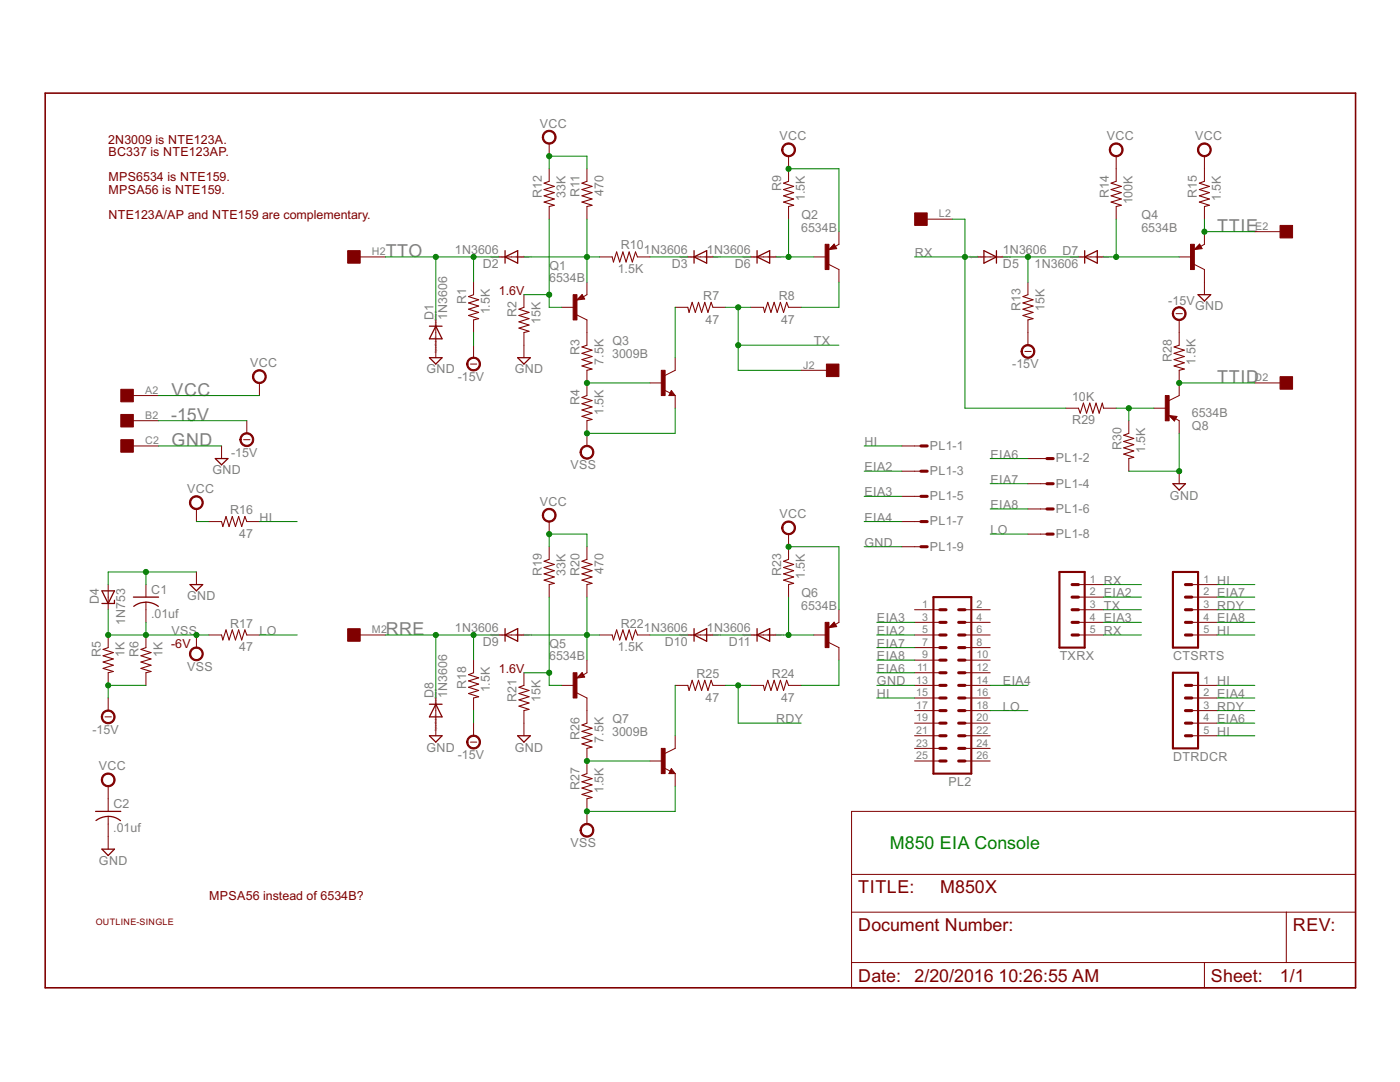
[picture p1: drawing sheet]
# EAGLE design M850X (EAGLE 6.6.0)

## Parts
C1  .01uf  C-US050-025X075  [C050-025X075]
C2  .01uf  C-US050-025X075  [C050-025X075]
CTSRTS  MA05-1  [MA05-1]
D1  1N3606  1N4148DO35-10  [DO35-10]
D2  1N3606  1N4148DO35-10  [DO35-10]
D3  1N3606  1N4148DO35-10  [DO35-10]
D4  1N753  ZENER-DIODEDO35Z10  [DO35Z10]
D5  1N3606  1N4148DO35-10  [DO35-10]
D6  1N3606  1N4148DO35-10  [DO35-10]
D7  1N3606  1N4148DO35-10  [DO35-10]
D8  1N3606  1N4148DO35-10  [DO35-10]
D9  1N3606  1N4148DO35-10  [DO35-10]
D10  1N3606  1N4148DO35-10  [DO35-10]
D11  1N3606  1N4148DO35-10  [DO35-10]
DTRDCR  MA05-1  [MA05-1]
EDGE  EDGE-1  [EDGE-CON1]
PL1  10HS  [10H]
PL2  26H  [26H]
Q1  6534B  -PNP-TO92/  [TO92/]
Q2  6534B  -PNP-TO92/  [TO92/]
Q3  3009B  -NPN-TO18-  [TO18-]
Q4  6534B  -PNP-TO92/  [TO92/]
Q5  6534B  -PNP-TO92/  [TO92/]
Q6  6534B  -PNP-TO92/  [TO92/]
Q7  3009B  -NPN-TO18-  [TO18-]
Q8  6534B  -PNP-TO92/  [TO92/]
R1  1.5K  R-US_0207/10  [0207/10]
R2  15K  R-US_0207/10  [0207/10]
R3  7.5K  R-US_0207/10  [0207/10]
R4  1.5K  R-US_0207/10  [0207/10]
R5  1K  R-US_0207/10  [0207/10]
R6  1K  R-US_0207/10  [0207/10]
R7  47  R-US_0207/10  [0207/10]
R8  47  R-US_0207/10  [0207/10]
R9  1.5K  R-US_0207/10  [0207/10]
R10  1.5K  R-US_0207/10  [0207/10]
R11  470  R-US_0207/10  [0207/10]
R12  33K  R-US_0207/10  [0207/10]
R13  15K  R-US_0207/10  [0207/10]
R14  100K  R-US_0207/10  [0207/10]
R15  1.5K  R-US_0207/10  [0207/10]
R16  47  R-US_0207/10  [0207/10]
R17  47  R-US_0207/10  [0207/10]
R18  1.5K  R-US_0207/10  [0207/10]
R19  33K  R-US_0207/10  [0207/10]
R20  470  R-US_0207/10  [0207/10]
R21  15K  R-US_0207/10  [0207/10]
R22  1.5K  R-US_0207/10  [0207/10]
R23  1.5K  R-US_0207/10  [0207/10]
R24  47  R-US_0207/10  [0207/10]
R25  47  R-US_0207/10  [0207/10]
R26  7.5K  R-US_0207/10  [0207/10]
R27  1.5K  R-US_0207/10  [0207/10]
R28  1.5K  R-US_0207/10  [0207/10]
R29  10K  R-US_0207/10  [0207/10]
R30  1.5K  R-US_0207/10  [0207/10]
TXRX  MA05-1  [MA05-1]
U$1  OUTLINE-SINGLE  [SINGLE]

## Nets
-15V: EDGE.B2 R1.2 R5.2 R6.2 R13.2 R18.2 R28.1
EIA2: PL1.3 PL2.5 TXRX.2
EIA3: PL1.5 PL2.3 TXRX.4
EIA4: DTRDCR.2 PL1.7 PL2.14
EIA6: DTRDCR.4 PL1.2 PL2.11
EIA7: CTSRTS.2 PL1.4 PL2.7
EIA8: CTSRTS.4 PL1.6 PL2.9
GND: C1.1 C2.2 D1.A D4.A D8.A EDGE.C2 PL1.9 PL2.13 Q4.3(C) Q8.1(E) R2.2 R21.2 R30.2
HI: CTSRTS.1 CTSRTS.5 DTRDCR.1 DTRDCR.5 PL1.1 PL2.15 R16.1
LO: PL1.8 PL2.18 R17.1
N$1: Q2.3(C) R8.1
N$2: D7.A Q4.2(B) R14.2
N$3: D9.A Q5.1(E) R20.2 R22.2
N$4: Q1.3(C) R3.1
N$5: Q5.2(B) R19.2 R21.1
N$6: D10.A D11.C
N$8: Q3.3(C) R7.2
N$9: D5.C D7.C R13.1
N$10: D2.A Q1.1(E) R10.2 R11.2
N$11: D6.A Q2.2(B) R9.2
N$12: Q1.2(B) R2.1 R12.2
N$13: D3.A D6.C
N$14: D3.C R10.1
N$15: Q3.2(B) R3.2 R4.1
N$16: Q8.2(B) R29.2 R30.1
N$17: D10.C R22.1
N$18: D11.A Q6.2(B) R23.2
N$19: Q6.3(C) R24.1
N$20: Q7.3(C) R25.2
N$21: Q5.3(C) R26.1
N$22: Q7.2(B) R26.2 R27.1
RDY: CTSRTS.3 DTRDCR.3 R24.2 R25.1
RRE: D8.C D9.C EDGE.M2 R18.1
RX: D5.A EDGE.L2 R29.1 TXRX.1 TXRX.5
TTID: EDGE.D2 Q8.3(C) R28.2
TTIE: EDGE.E2 Q4.1(E) R15.2
TTO: D1.C D2.C EDGE.H2 R1.1
TX: EDGE.J2 R7.1 R8.2 TXRX.3
VCC: C2.1 EDGE.A2 Q2.1(E) Q6.1(E) R9.1 R11.1 R12.1 R14.1 R15.1 R16.2 R19.1 R20.1 R23.1
VSS: C1.2 D4.C Q3.1(E) Q7.1(E) R4.2 R5.1 R6.1 R17.2 R27.2
Unconnected: EDGE.F2 EDGE.K2 EDGE.N2 EDGE.P2 EDGE.R2 EDGE.S2 EDGE.T2 EDGE.U2 EDGE.V2 PL1.10 PL2.1 PL2.2 PL2.4 PL2.6 PL2.8 PL2.10 PL2.12 PL2.16 PL2.17 PL2.19 PL2.20 PL2.21 PL2.22 PL2.23 PL2.24 PL2.25 PL2.26

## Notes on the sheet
- 2N3009 is NTE123A.
- BC337 is NTE123AP.
- MPS6534 is NTE159.
- MPSA56 is NTE159.
- NTE123A/AP and NTE159 are complementary.
- 1.6V
- -6V
- 1.6V
- M850 EIA Console
- MPSA56 instead of 6534B?
